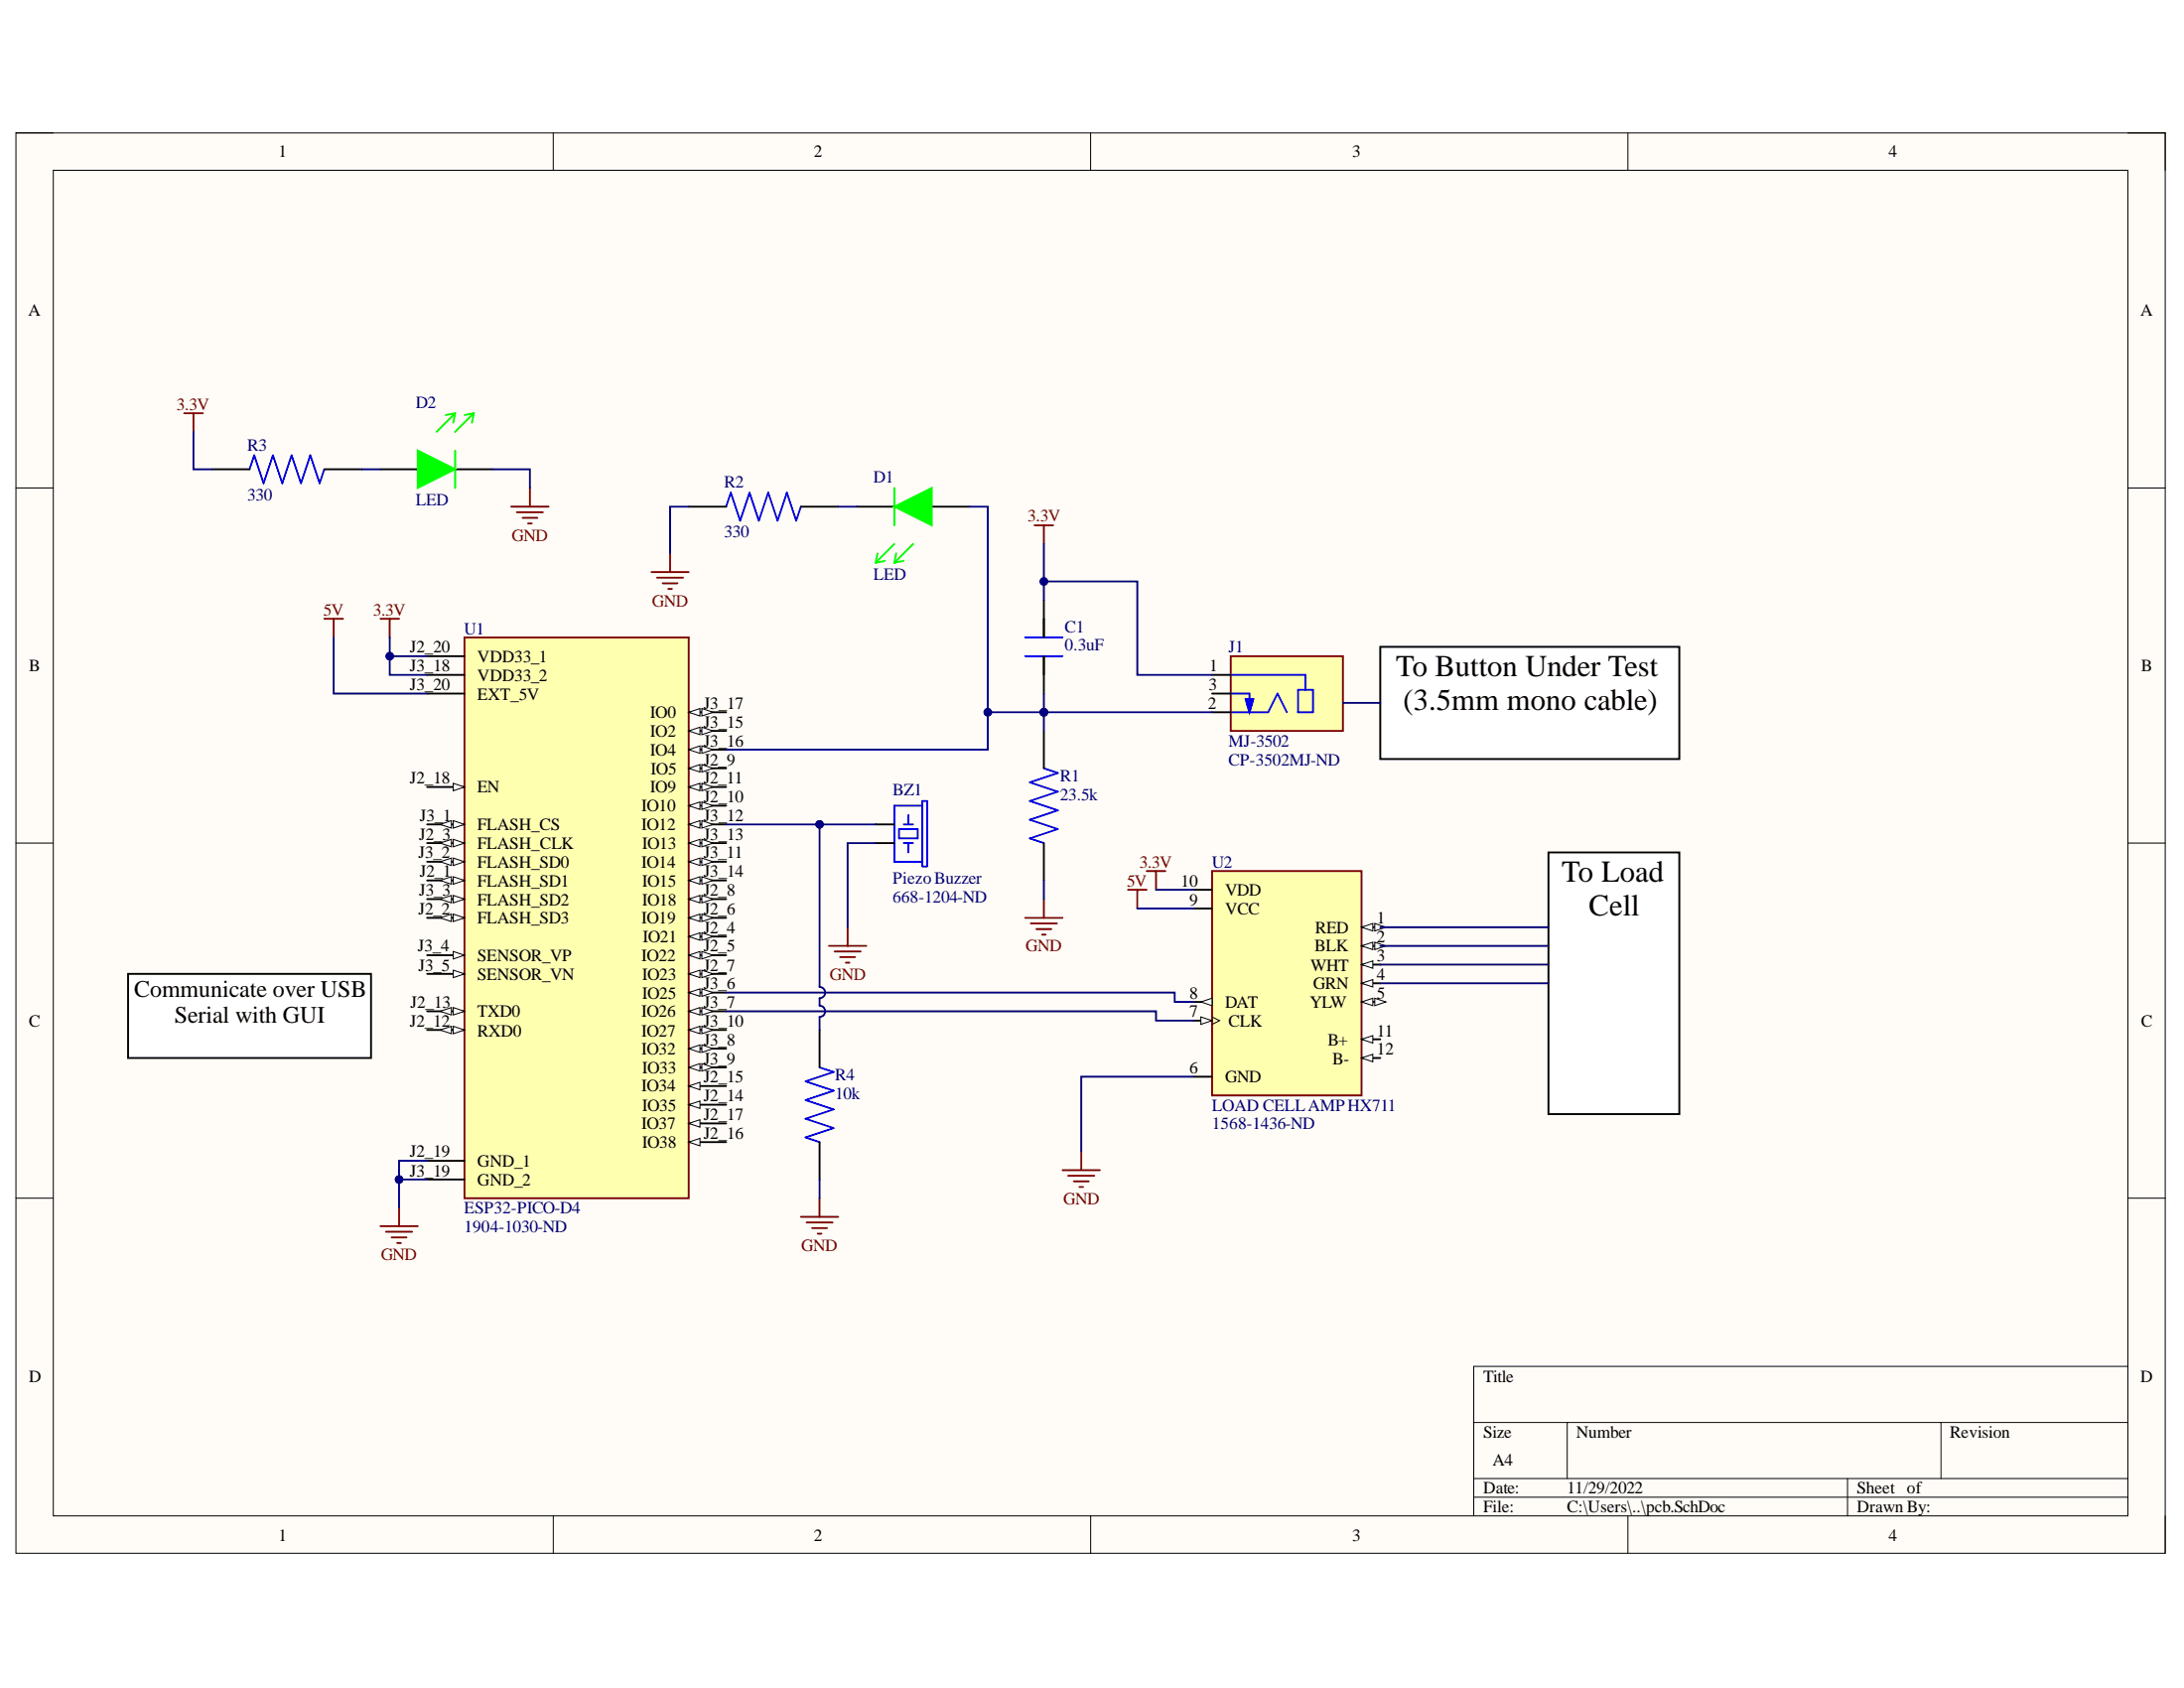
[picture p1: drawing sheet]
# Altium project CG_65_PCB.PrjPcb
1 sheet, 11 parts. Net scope: global (net labels, ports and power ports of the same name join across sheets).

## Sheet pcb.SchDoc
size A4; SheetNumber: 1; SheetTotal: 1

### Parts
BZ1  Piezo Buzzer  Supplier Part Number 1: 668-1204-ND  [AI-3035-TWT-3V-R]
C1  0.3uF  [NET_TIE-12]
D1  LED  [NET_TIE-12]
D2  LED  [NET_TIE-12]
J1  MJ-3502  Supplier Part Number 1: CP-3502MJ-ND  [NET_TIE-12]
R1  23.5k  [NET_TIE-12]
R2  330  [NET_TIE-12]
R3  330  [NET_TIE-12]
R4  10k  [NET_TIE-12]
U1  ESP32-PICO-D4  Supplier Part Number 1: 1904-1030-ND
U2  LOAD CELL AMP HX711  Supplier Part Number 1: 1568-1436-ND

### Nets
3.3V: C1.0 J1.1 R3.2 U1.J2_20(VDD33_1) U1.J3_18(VDD33_2) U2.10(VDD)
5V: U1.J3_20(EXT_5V) U2.9(VCC)
GND: BZ1.P$3 D2.1 R1.1 R2.2 R4.1 U1.J2_19(GND_1) U1.J3_19(GND_2) U2.6(GND)
NetBZ1_P$2: BZ1.P$2 R4.2 U1.J3_12(IO12)
NetC1_1: C1.1 D1.0 J1.2 R1.2 U1.J3_16(IO4)
NetD1_1: D1.1 R2.1
NetD2_0: D2.0 R3.1
NetU1_J3_6: U1.J3_6(IO25) U2.8(DAT)
NetU1_J3_7: U1.J3_7(IO26) U2.7(CLK)

Not connected (* = marked no-connect by the designer): J1 3; U1 J2_1(FLASH_SD1) J2_2(FLASH_SD3) J2_3(FLASH_CLK) J2_4(IO21) J2_5(IO22) J2_6(IO19) J2_7(IO23) J2_8(IO18) J2_9(IO5) J2_10(IO10) J2_11(IO9) J2_12(RXD0) J2_13(TXD0) J2_14(IO35) J2_15(IO34) J2_16(IO38) J2_17(IO37) J2_18(EN) J3_1(FLASH_CS) J3_2(FLASH_SD0) J3_3(FLASH_SD2) J3_4(SENSOR_VP) J3_5(SENSOR_VN) J3_8(IO32) J3_9(IO33) J3_10(IO27) J3_11(IO14) J3_13(IO13) J3_14(IO15) J3_15(IO2) J3_17(IO0); U2 1(RED) 2(BLK) 3(WHT) 4(GRN) 5(YLW) 11(B+) 12(B-)

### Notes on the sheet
- To Button Under Test (3.5mm mono cable)
- Communicate over USB Serial with GUI
- To Load Cell
